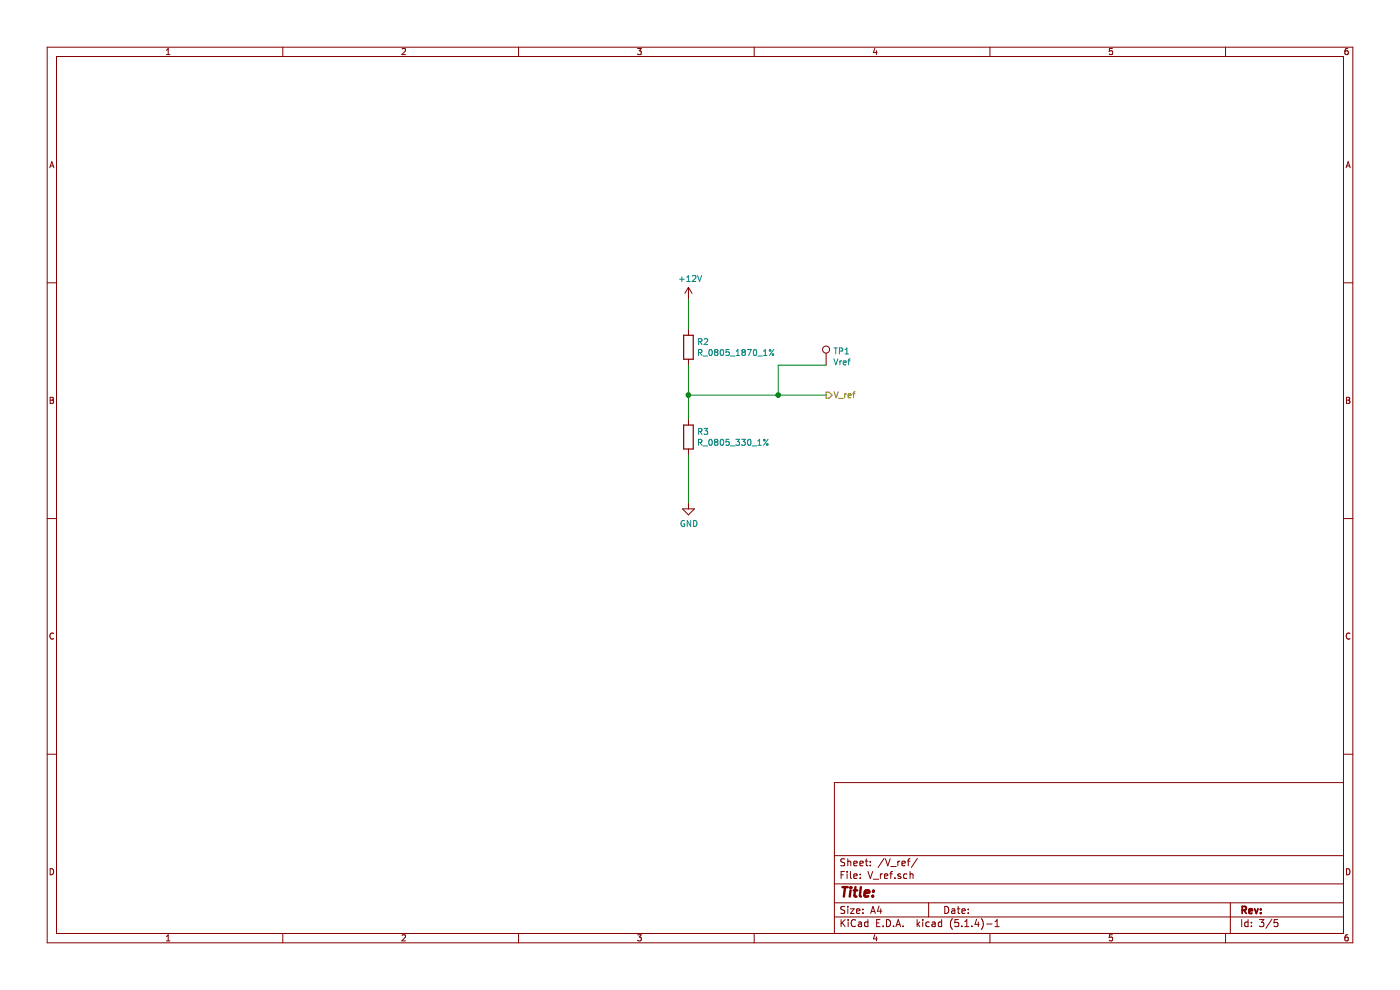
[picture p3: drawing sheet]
EESchema Schematic File Version 4
LIBS:RT12_TSAL_00-cache
EELAYER 30 0
EELAYER END
$Descr A4 11693 8268
encoding utf-8
Sheet 3 5
Title ""
Date ""
Rev ""
Comp ""
Comment1 ""
Comment2 ""
Comment3 ""
Comment4 ""
$EndDescr
$Comp
L Device:R R2
U 1 1
P 5750 2900
F 0 "R2" H 5820 2946 50  0000 L CNN
F 1 "R_0805_1870_1%" H 5820 2855 50  0000 L CNN
F 2 "Resistor_SMD:R_0805_2012Metric" V 5680 2900 50  0001 C CNN
F 3 "~" H 5750 2900 50  0001 C CNN
	1    5750 2900
	1    0    0    -1  
$EndComp
$Comp
L Device:R R3
U 1 1
P 5750 3650
F 0 "R3" H 5820 3696 50  0000 L CNN
F 1 "R_0805_330_1%" H 5820 3605 50  0000 L CNN
F 2 "Resistor_SMD:R_0805_2012Metric_Pad1.15x1.40mm_HandSolder" V 5680 3650 50  0001 C CNN
F 3 "~" H 5750 3650 50  0001 C CNN
	1    5750 3650
	1    0    0    -1  
$EndComp
Wire Wire Line
	5750 2750 5750 2500
$Comp
L power:+12V #PWR0113
U 1 1
P 5750 2500
F 0 "#PWR0113" H 5750 2350 50  0001 C CNN
F 1 "+12V" H 5765 2673 50  0000 C CNN
F 2 "" H 5750 2500 50  0001 C CNN
F 3 "" H 5750 2500 50  0001 C CNN
	1    5750 2500
	1    0    0    -1  
$EndComp
Wire Wire Line
	5750 3300 6500 3300
Wire Wire Line
	5750 3050 5750 3300
Connection ~ 5750 3300
Wire Wire Line
	5750 3300 5750 3500
Text HLabel 6900 3300 2    50   Output ~ 0
V_ref
$Comp
L Connector:TestPoint TP1
U 1 1
P 6900 3050
F 0 "TP1" H 6958 3168 50  0000 L CNN
F 1 "Vref" H 6958 3077 50  0000 L CNN
F 2 "TestPoint:TestPoint_THTPad_2.0x2.0mm_Drill1.0mm" H 7100 3050 50  0001 C CNN
F 3 "~" H 7100 3050 50  0001 C CNN
	1    6900 3050
	1    0    0    -1  
$EndComp
Wire Wire Line
	6900 3050 6500 3050
Wire Wire Line
	6500 3050 6500 3300
Connection ~ 6500 3300
Wire Wire Line
	6500 3300 6900 3300
$Comp
L power:GND #PWR0112
U 1 1
P 5750 4200
F 0 "#PWR0112" H 5750 3950 50  0001 C CNN
F 1 "GND" H 5755 4027 50  0000 C CNN
F 2 "" H 5750 4200 50  0001 C CNN
F 3 "" H 5750 4200 50  0001 C CNN
	1    5750 4200
	1    0    0    -1  
$EndComp
Wire Wire Line
	5750 3800 5750 4200
$EndSCHEMATC
